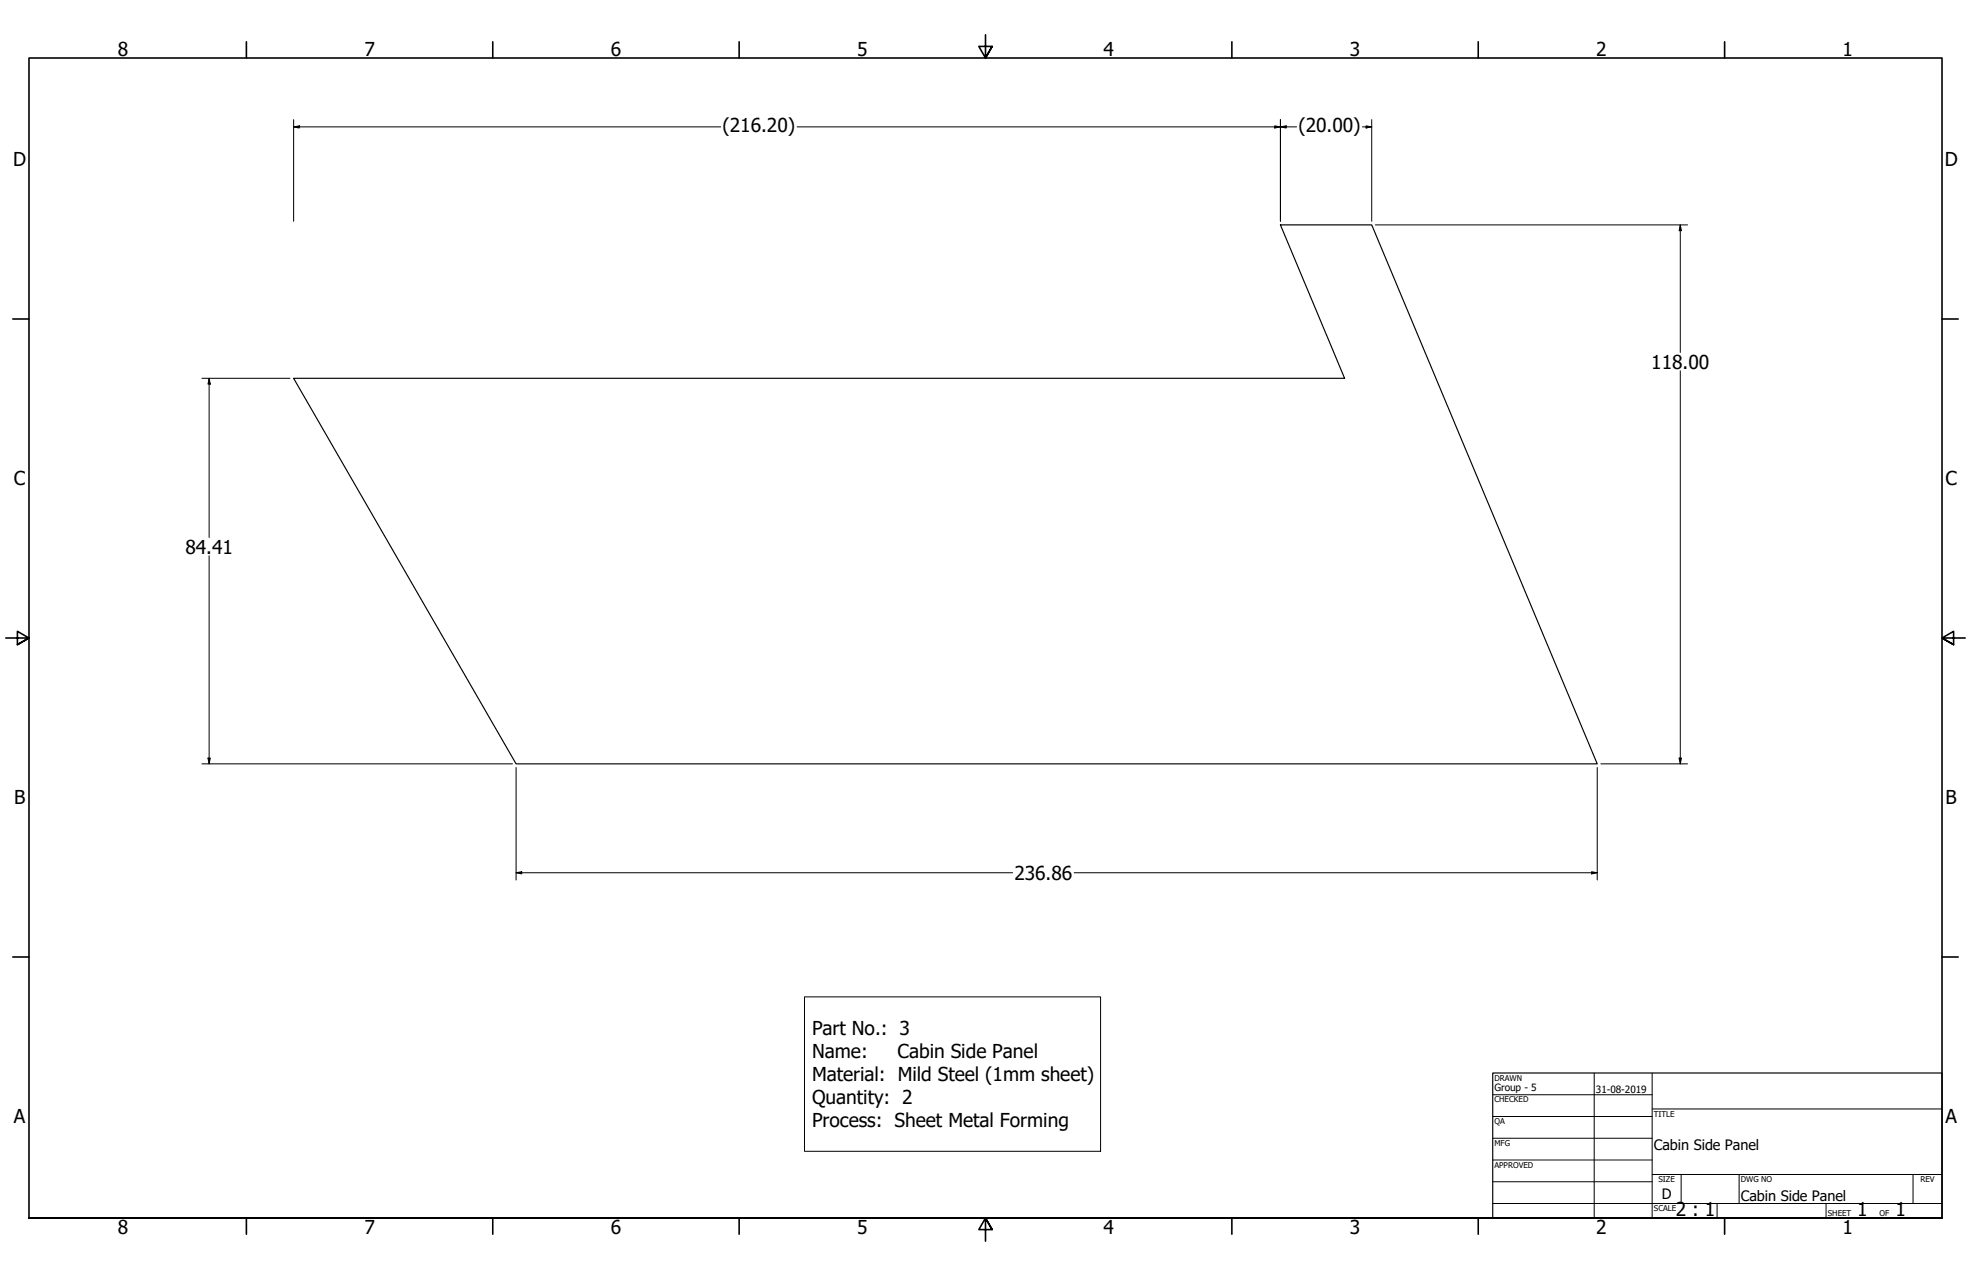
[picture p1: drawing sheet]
<svg xmlns="http://www.w3.org/2000/svg" width="864mm" height="559mm" viewBox="0 0 864 559" stroke-linecap="round" stroke-linejoin="round" font-family="sans-serif">
<!-- layer: Visible (ANSI) -->
<path d="M128.7 165.7h460.5l-28.2-67.2h40l98.8 236h-473.7z" fill="none" stroke="#000" stroke-width=".51"/>
<!-- layer: Border (ANSI) -->
<g fill="none" stroke="#000" stroke-width=".7">
<path d="M107.9 18.3v7.1M215.9 18.3v7.1M323.8 18.3v7.1M431.8 15.2v10.2l-2.9-5.1h5.8l-2.9 5.1 2.9-5.1M539.8 18.3v7.1M647.7 18.3v7.1M755.6 18.3v7.1M5.6 139.7h7.1M850.9 139.7h7.1M2.5 279.4h10.2l-5.1-2.9v5.8l5.1-2.9-5.1 2.9M861.1 279.4h-10.2l5.1-2.9v5.8l-5.1-2.9 5.1 2.9M5.6 419.1h7.1"/>
<path d="M850.9 419.1h7.1M12.7 533.4v-508h838.2v508h-838.2h838.2M107.9 533.4v7.1M215.9 533.4v7.1M323.8 533.4v7.1M434.7 538.5l-2.9-5.1 2.9 5.1h-5.8l2.9-5.1v10.2M539.8 533.4v7.1M647.7 533.4v7.1M755.6 533.4v7.1"/>
</g>
<!-- layer: Title (ANSI) -->
<g fill="none" stroke="#000" stroke-width=".44">
<path d="M654 479.4h69.9M698.5 469.9v63.5M723.9 469.9v63.5M654 488.9h69.9M654 498.5h69.9M723.9 485.6h127M654 508h69.9M654 517.5h69.9M723.9 514.3h127M736.6 514.3v12.7M762 514.3v12.7M838.2 514.3v12.7"/>
<path d="M654 527h196.9M752.3 527v6.4M800.1 527v6.4"/>
</g>
<path d="M654 469.9h196.9v63.5h-196.9z" fill="none" stroke="#000" stroke-width=".51"/>
<!-- layer: Dimension (ANSI) -->
<g fill="none" stroke="#000" stroke-width=".44">
<path d="M128.7 55.6l2.4-.5v1zM128.7 55.6h187.1M128.7 52.4v44.5M349.2 55.6h218.9M558.5 55.1l2.5 .5-2.5 .5zM561 55.6l2.6-.5v1zM561 52.4v44.5M597 55.6h4M598.6 55.1l2.4 .5-2.4 .5zM601 52.4v44.5M602.6 98.5h136.8M736.2 98.5l.5 2.5h-1z"/>
<path d="M736.2 98.5v55.9M88.5 165.7h38.6M91.6 165.7l.5 2.5h-1zM91.6 165.7v69.7M736.2 162.4v172.1M91.6 243.4v91.1M88.5 334.5h136M91.1 332h1l-.5 2.5zM226.1 336.1v49.3M699.8 336.1v49.3M701.4 334.5h38M735.7 332h1l-.5 2.5z"/>
<path d="M226.1 382.2l2.5-.4v.9zM226.1 382.2h217.6M470.7 382.2h229.1M697.4 381.8l2.4 .4-2.4 .5z"/>
</g>
<g fill="#000">
<path d="M128.7 55.6l2.4-.5v1z" fill-rule="evenodd"/>
<path d="M558.5 55.1l2.5 .5-2.5 .5z" fill-rule="evenodd"/>
<path d="M561 55.6l2.6-.5v1z" fill-rule="evenodd"/>
<path d="M598.6 55.1l2.4 .5-2.4 .5z" fill-rule="evenodd"/>
<path d="M736.2 98.5l.5 2.5h-1z" fill-rule="evenodd"/>
<path d="M91.6 165.7l.5 2.5h-1z" fill-rule="evenodd"/>
<path d="M91.1 332h1l-.5 2.5z" fill-rule="evenodd"/>
<path d="M735.7 332h1l-.5 2.5z" fill-rule="evenodd"/>
<path d="M226.1 382.2l2.5-.4v.9z" fill-rule="evenodd"/>
<path d="M697.4 381.8l2.4 .4-2.4 .5z" fill-rule="evenodd"/>
</g>
<!-- layer: Symbol (ANSI) -->
<path d="M352.5 436.6h129.7v67.6h-129.7z" fill="none" stroke="#000" stroke-width=".44"/>
<g font-size="8.4">
<text x="51.7" y="24.4">8</text>
<text x="159.6" y="24.4">7</text>
<text x="267.6" y="24.4">6</text>
<text x="375.5" y="24.4">5</text>
<text x="483.5" y="24.4">4</text>
<text x="591.4" y="24.4">3</text>
<text x="699.4" y="24.4">2</text>
<text x="807.3" y="24.4">1</text>
<text x="316.6" y="57.9">(216.20)</text>
<text x="568.9" y="57.9">(20.00)</text>
<text x="5.8" y="72.9">D</text>
<text x="852.1" y="72.9">D</text>
<text x="723.5" y="161.4">118.00</text>
<text x="6.1" y="212.6">C</text>
<text x="852.4" y="212.6">C</text>
<text x="81.2" y="242.4">84.41</text>
<text x="6.2" y="352.3">B</text>
<text x="852.5" y="352.3">B</text>
<text x="444.4" y="385.3">236.86</text>
<text x="355.8" y="453.3">Part No.: 3</text>
<text x="355.8" y="463.4">Name:</text>
<text x="393.3" y="463.4">Cabin Side Panel</text>
<text x="355.8" y="473.4">Material: Mild Steel (1mm sheet)</text>
<text x="355.8" y="483.4">Quantity: 2</text>
<text x="6.1" y="492">A</text>
<text x="852.4" y="492">A</text>
<text x="355.8" y="493.5">Process: Sheet Metal Forming</text>
<text x="734.3" y="532.6">2 : 1</text>
<text x="813.8" y="532.6">1</text>
<text x="830.5" y="532.6">1</text>
<text x="51.7" y="540.5">8</text>
<text x="159.6" y="540.5">7</text>
<text x="267.6" y="540.5">6</text>
<text x="375.5" y="540.5">5</text>
<text x="483.5" y="540.5">4</text>
<text x="591.4" y="540.5">3</text>
<text x="699.4" y="540.5">2</text>
<text x="807.3" y="540.5">1</text>
</g>
<g font-size="6.3">
<text x="724.7" y="503.4">Cabin Side Panel</text>
<text x="728.1" y="524.9">D</text>
<text x="762.8" y="526.2">Cabin Side Panel</text>
</g>
<g font-size="4.4">
<text x="654.8" y="477.8">Group - 5</text>
<text x="699.3" y="478.6">31-08-2019</text>
</g>
<g font-size="3.5">
<text x="654.8" y="473.2">DRAWN</text>
<text x="654.8" y="482.8">CHECKED</text>
<text x="724.7" y="488.9">TITLE</text>
<text x="654.8" y="492.3">QA</text>
<text x="654.8" y="501.8">MFG</text>
<text x="654.8" y="511.4">APPROVED</text>
<text x="726.7" y="517.7">SIZE</text>
<text x="762.8" y="517.7">DWG NO</text>
<text x="841.4" y="517.7">REV</text>
<text x="724.7" y="530.4">SCALE</text>
<text x="800.9" y="532.6">SHEET</text>
<text x="823.5" y="532.6">OF</text>
</g>
</svg>
